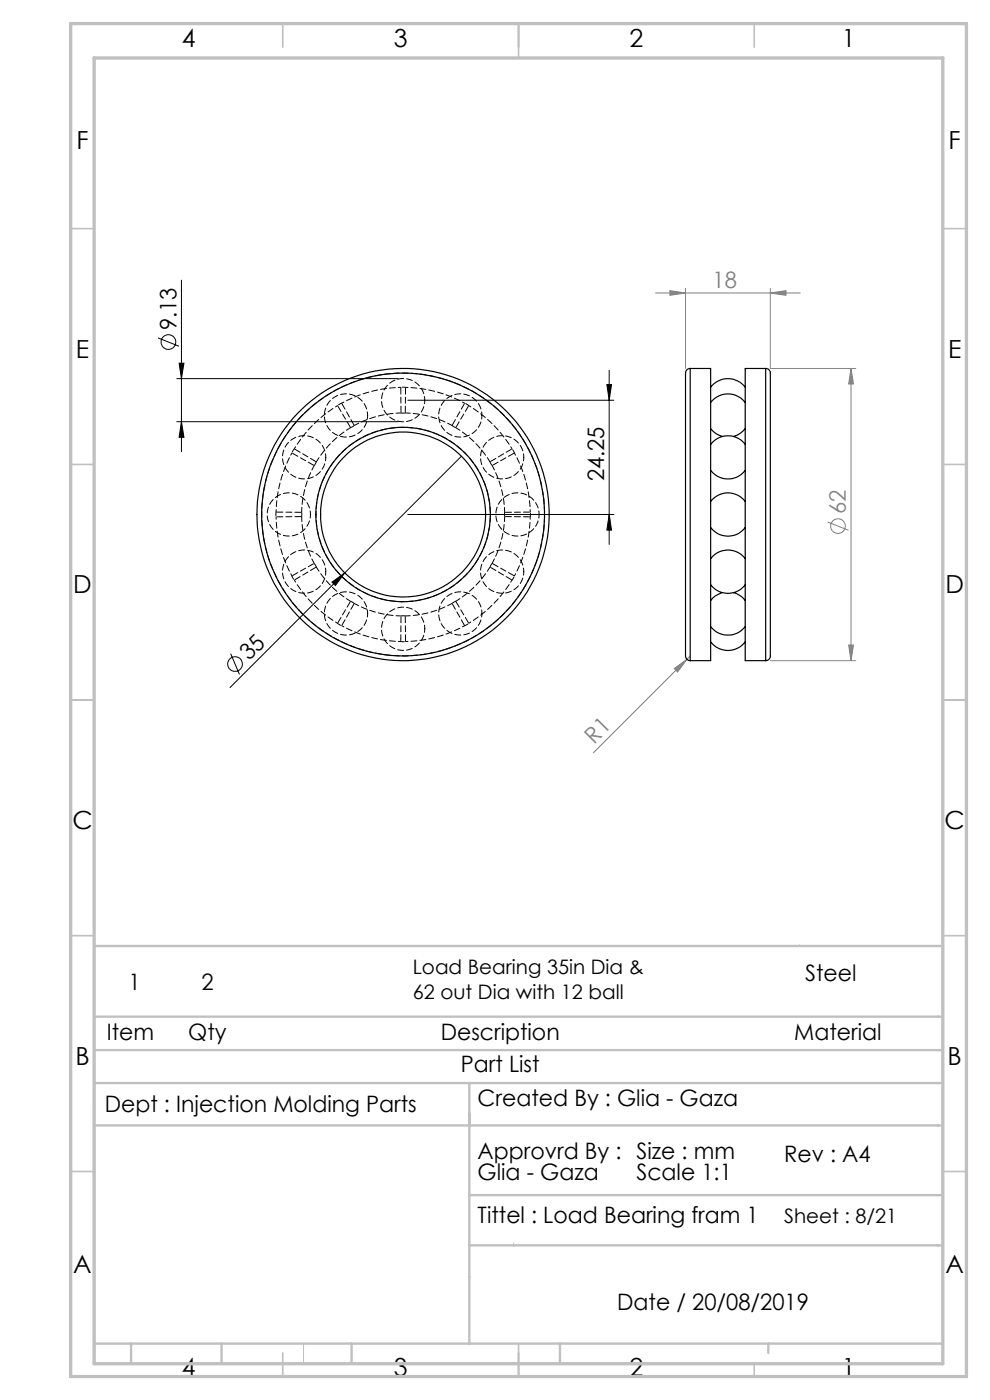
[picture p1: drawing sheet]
<svg xmlns="http://www.w3.org/2000/svg" width="210mm" height="297mm" viewBox="0 0 210 297" stroke-linecap="round" stroke-linejoin="round" font-family="sans-serif">
<g fill="none" stroke="#808080" stroke-width=".21">
<path d="M139.1 62.2h30.7M142.1 61.7l3.3 .5-3.3 .4zM145.4 61.2v17M163.4 62.2l3.3-.5v.9zM163.4 61.2v17h18.1M180.5 78.2l.5 3.3h-1zM180.5 78.2v62M175.5 110.7l4.5 1.8M146.4 139.2l-20.5 20.5M180 136.8h1l-.5 3.4zM143 141.8l2.7-1.9-2 2.7zM163.4 140.2h18.1"/>
<circle cx="177.8" cy="111.6" r="1.55"/>
</g>
<g fill="none" stroke="#000" stroke-width=".21">
<path d="M38.5 59.4v36.4M33.5 71.7l4.5 1.7M38 77h1l-.5 3.3zM129.2 78.6v36.9M37.5 89.5h47M37.5 80.3h47M38.5 89.5l.5 3.3h-1zM86.5 84.9h43.7M97.9 96.8l-24.8 24.7M128.7 81.6h1l-.5 3.3zM86.5 109.1h43.7M129.2 109.1l.5 3.4h-1z"/>
<path d="M48.9 138.7l1.9 4.4M70.4 123.5l2.7-2-1.9 2.7zM73.1 121.5l-24.3 24.4"/>
<circle cx="35.7" cy="72.6" r="1.55"/>
<circle cx="49.9" cy="140.9" r="1.57"/>
</g>
<path d="M169.6 200.4l.2 .3M99.6 229.8v23.7M108.9 263.7v.7M64.4 285v4.3" fill="none" stroke="#c0c0c0" stroke-width=".21"/>
<g fill="none" stroke="#c0c0c0" stroke-width=".35">
<path d="M60 5v5M110 5v7.3M160 5v5M15 48.5h5M200 48.5h5M15 98.5h5M200 98.5h5M15 148.5h5M200 148.5h5M15 198.5h5M200 198.5h5M15 248.5h5"/>
<path d="M200 248.5h5M60 287v5M110 285v7M160 289.3v2.7"/>
</g>
<g fill="none" stroke="#c0c0c0" stroke-width=".5">
<path d="M20 215.7h180M20 200.7h180M20 229.8h180M20 234v55.3M20 238.8h180M20 222.8h180M99.6 229.8v55.2M99.6 253.5h100.4M99.6 264.2h100.4M20 285h180M27.8 285v4.3M47 285v4.3"/>
<path d="M74.6 285v4.3M118.8 285v4.3M163 285v2"/>
</g>
<path d="M15 5h190v287h-190zM20 12.3h180v277h-180z" fill="none" stroke="#c0c0c0" stroke-width=".7"/>
<g fill="#000">
<path d="M70.4 123.5l2.7-2-1.9 2.7z"/>
<path d="M38.5 89.5l.5 3.3h-1zM38 77h1l-.5 3.3z"/>
<path d="M129.2 109.1l.5 3.4h-1zM128.7 81.6h1l-.5 3.3z"/>
</g>
<g fill="#808080">
<path d="M143 141.8l2.7-1.9-2 2.7z"/>
<path d="M163.4 62.2l3.3-.5v.9zM142.1 61.7l3.3 .5-3.3 .4z"/>
<path d="M180.5 78.2l.5 3.3h-1zM180 136.8h1l-.5 3.4z"/>
</g>
<g fill="none" stroke="#000" stroke-width=".25">
<path d="M146.4 78.2a1.16 1.16 0 0 0-1 1.5v54.2a22.6 22.6 0 0 0 .2 5.8l.4 .4 .4 .1M146.4 78.2h4.3v62h-4.3M146.4 78.2v62M162.4 78.2a1.16 1.16 0 0 1 1 1.5v59.1a1.05 1.05 0 0 1-1 1.4M162.4 78.2h-4.3v62h4.3M162.4 78.2v62M150.7 99.8a4.6 4.6 0 0 0 7.4 0M150.7 94.3a4.6 4.6 0 0 1 7.4 0M150.7 90.9l1.4 1.2 1.1 .5M150.7 85.4a4.6 4.6 0 0 1 7.4 0M150.7 82.2a4.6 4.6 0 0 1 7.4 0M158.1 90.9l-1.4 1.2-1.1 .5"/>
<path d="M150.7 111.9a4.6 4.6 0 0 0 7.4 0M150.7 106.4a4.6 4.6 0 0 1 7.4 0M150.7 118.5a4.6 4.6 0 0 1 7.4 0M150.7 124a4.6 4.6 0 0 0 7.4 0M150.7 132.9a4.6 4.6 0 0 0 7.4 0M150.7 136.2a4.6 4.6 0 0 0 7.4 0M153.2 125.7l-1.6 .8-.9 .9M155.6 125.7l.7 .2 .9 .6 .9 .9"/>
<circle cx="85.5" cy="109.2" r="18.5"/>
<circle cx="85.5" cy="109.1" r="31"/>
<circle cx="85.5" cy="109.2" r="30"/>
<circle cx="85.5" cy="109.2" r="17.5"/>
</g>
<g fill="none" stroke="#000" stroke-width=".21" stroke-dasharray="1.3 .6" stroke-dashoffset="-.2">
<path d="M61.9 96.1l4.7 2.7M67.1 98l-4.7-2.8M71.6 86l2.8 4.7M75.1 90.3l-2.6-4.8M85 82.2l.1 5.4M86 87.6v-5.4M96.7 90.7l2.7-4.7M98.6 85.5l-2.7 4.8M104.4 98.8l4.7-2.7M108.6 95.2l-4.7 2.8M58.6 109.6h5.4M64 108.7l-5.4-.1"/>
<path d="M66.6 119.5l-4.7 2.7M107.1 109.6h5.4M112.5 108.6l-5.4 .1M62.4 123.1l4.7-2.8M72.5 132.7l2.6-4.7M74.4 127.6l-2.8 4.6M85.1 130.7l-.1 5.4M86 136.1v-5.4M95.9 128l2.7 4.7M99.4 132.2l-2.7-4.6M103.9 120.3l4.7 2.8M109.1 122.2l-4.7-2.7"/>
</g>
<g fill="none" stroke="#000" stroke-width=".21" stroke-dasharray="1.3 .6" stroke-dashoffset=".5">
<path d="M62.4 95.2l-.5 .9M66.6 98.8l.5-.8M69.1 97a4.6 4.6 0 0 0-6.7-4 4.6 4.6 0 0 0-.5 7.8 4.6 4.6 0 0 0 7.2-3.3v-.5M72.5 85.5l-.9 .5M74.4 90.7l.7-.4M78 88.1a4.6 4.6 0 0 0-6.7-4 4.6 4.6 0 0 0-.5 7.8 4.6 4.6 0 0 0 7.2-3.2v-.6M85.1 87.6h.9M86 82.2h-1M90.1 84.9a4.6 4.6 0 0 0-6.7-4.1 4.6 4.6 0 0 0-.5 7.9 4.6 4.6 0 0 0 7.2-3.3v-.5M95.9 90.3l.8 .4M99.4 86l-.8-.5M102.2 88.1a4.6 4.6 0 0 0-6.7-4 4.6 4.6 0 0 0-.5 7.8 4.6 4.6 0 0 0 7.2-3.2v-.6"/>
<path d="M103.9 98l.5 .8M109.1 96.1l-.5-.9M111.1 97a4.6 4.6 0 0 0-6.7-4 4.6 4.6 0 0 0-.5 7.8 4.6 4.6 0 0 0 7.2-3.3v-.5M58.6 108.6v1M64 109.6v-.9M65.9 109.1a4.6 4.6 0 0 0-6.8-4 4.6 4.6 0 0 0-.4 7.8 4.6 4.6 0 0 0 7.1-3.2l.1-.6M104.4 119.5l-.5 .8M107.1 108.7v.9M112.5 109.6v-1M114.4 109.1a4.6 4.6 0 0 0-6.8-4 4.6 4.6 0 0 0-.4 7.8 4.6 4.6 0 0 0 7.1-3.2l.1-.6M61.9 122.2l.5 .9M67.1 120.3l-.5-.8"/>
<path d="M69.1 121.3a4.6 4.6 0 0 0-6.7-4.1 4.6 4.6 0 0 0-.5 7.8 4.6 4.6 0 0 0 7.2-3.2v-.5M71.6 132.2l.9 .5M75.1 128l-.7-.4M78 130.1a4.6 4.6 0 0 0-6.7-4 4.6 4.6 0 0 0-.5 7.8 4.6 4.6 0 0 0 7.2-3.2v-.6M85 136.1h1M86 130.7h-.9M90.1 133.4a4.6 4.6 0 0 0-6.7-4.1 4.6 4.6 0 0 0-.5 7.9 4.6 4.6 0 0 0 7.2-3.3v-.5M96.7 127.6l-.8 .4M98.6 132.7l.8-.5M102.2 130.1a4.6 4.6 0 0 0-6.7-4 4.6 4.6 0 0 0-.5 7.8 4.6 4.6 0 0 0 7.2-3.2v-.6M108.6 123.1l.5-.9M111.1 121.3a4.6 4.6 0 0 0-6.7-4.1 4.6 4.6 0 0 0-.5 7.8 4.6 4.6 0 0 0 7.2-3.2v-.5"/>
</g>
<g fill="none" stroke="#000" stroke-width=".21" stroke-dasharray="1.3 .6" stroke-dashoffset=".7">
<path d="M62.4 95.2a27 27 0 0 1 9.2-9.2M72.5 85.5a27 27 0 0 1 12.5-3.3M86 82.2a27 27 0 0 1 12.6 3.3M99.4 86a27 27 0 0 1 9.2 9.2M109.1 96.1a27 27 0 0 1 3.4 12.5M55.5 109.1a30 30 0 0 1 44.2-26.4 30 30 0 0 1 2.4 51.5 30 30 0 0 1-46.5-22.4l-.1-2.7M58.6 108.6a27 27 0 0 1 3.3-12.5M112.5 109.6a27 27 0 0 1-3.4 12.6M61.9 122.2a27 27 0 0 1-3.3-12.6M71.6 132.2a27 27 0 0 1-9.2-9.1M85 136.1a27 27 0 0 1-12.5-3.4M98.6 132.7a27 27 0 0 1-12.6 3.4"/>
<path d="M108.6 123.1a27 27 0 0 1-9.2 9.1"/>
</g>
<path d="M67.1 98a21.5 21.5 0 0 1 7.3-7.3M75.1 90.3a21.5 21.5 0 0 1 10-2.7M86 87.6a21.5 21.5 0 0 1 9.9 2.7M96.7 90.7a21.5 21.5 0 0 1 7.2 7.3M104.4 98.8a21.5 21.5 0 0 1 2.7 9.9M64 108.7a21.5 21.5 0 0 1 2.6-9.9M66.6 119.5a21.5 21.5 0 0 1-2.6-9.9M107.1 109.6a21.5 21.5 0 0 1-2.7 9.9M74.4 127.6a21.5 21.5 0 0 1-7.3-7.3M85.1 130.7a21.5 21.5 0 0 1-10-2.7M95.9 128a21.5 21.5 0 0 1-9.9 2.7M103.9 120.3a21.5 21.5 0 0 1-7.2 7.3" fill="none" stroke="#000" stroke-width=".21" stroke-dasharray="1.3 .6" stroke-dashoffset=".2"/>
<path d="M67 109.1a18.5 18.5 0 0 1 27.5-16.2 18.5 18.5 0 0 1 .9 31.9 18.5 18.5 0 0 1-28.4-14.6v-1.1" fill="none" stroke="#000" stroke-width=".21" stroke-dasharray="1.3 .6" stroke-dashoffset=".6"/>
<g font-size="5.3">
<text x="38.5" y="9.9">4</text>
<text x="83.5" y="9.9">3</text>
<text x="133.6" y="9.9">2</text>
<text x="178.6" y="9.9">1</text>
<text x="16.2" y="31.6">F</text>
<text x="201.2" y="31.6">F</text>
<text x="16.1" y="75.9">E</text>
<text x="201.1" y="75.9">E</text>
<text x="15.5" y="125.9">D</text>
<text x="200.5" y="125.9">D</text>
<text x="15.4" y="175.9">C</text>
<text x="200.4" y="175.9">C</text>
<text x="16" y="225.9">B</text>
<text x="201" y="225.9">B</text>
<text x="15.5" y="270.1">A</text>
<text x="200.5" y="270.1">A</text>
<text x="38.5" y="291.9">4</text>
<text x="83.5" y="291.9">3</text>
<text x="133.6" y="291.9">2</text>
<text x="178.6" y="291.9">1</text>
</g>
<g font-size="4.8" fill="#808080">
<text x="151.1" y="61.1">18</text>
<text x="179.4" y="109" transform="rotate(-90 179.4 109)">62</text>
<text x="126.1" y="158" transform="rotate(-45 126.1 158)">R1</text>
</g>
<g font-size="4.8">
<text x="37.4" y="70" transform="rotate(-90 37.4 70)">9.13</text>
<text x="128.2" y="102.1" transform="rotate(-90 128.2 102.1)">24.25</text>
<text x="52.8" y="140.3" transform="rotate(-45 52.8 140.3)">35</text>
<text x="27.3" y="210">1</text>
<text x="42.7" y="210">2</text>
<text x="170.8" y="208.1">Steel</text>
<text x="22.7" y="220.7">Item</text>
<text x="39.9" y="220.7">Qty</text>
<text x="93.5" y="220.7">Description</text>
<text x="168.5" y="220.7">Material</text>
<text x="97.8" y="227.4">Part List</text>
<text x="22.2" y="235.8">Dept : Injection Molding Parts</text>
<text x="101.3" y="234.7">Created By : Glia - Gaza</text>
<text x="101.3" y="245.8">Approvrd By : Size : mm</text>
<text x="101.3" y="250.3">Glia - Gaza</text>
<text x="135" y="250.3">Scale 1:1</text>
<text x="166.3" y="246.5">Rev : A4</text>
<text x="101.3" y="259.5">Tittel : Load Bearing fram 1</text>
<text x="130.9" y="277.8">Date / 20/08/2019</text>
</g>
<g font-size="4.2">
<text x="87.6" y="206.7">Load Bearing 35in Dia &amp;</text>
<text x="87.6" y="211.9">62 out Dia with 12 ball</text>
<text x="166.3" y="259.5">Sheet : 8/21</text>
</g>
</svg>
